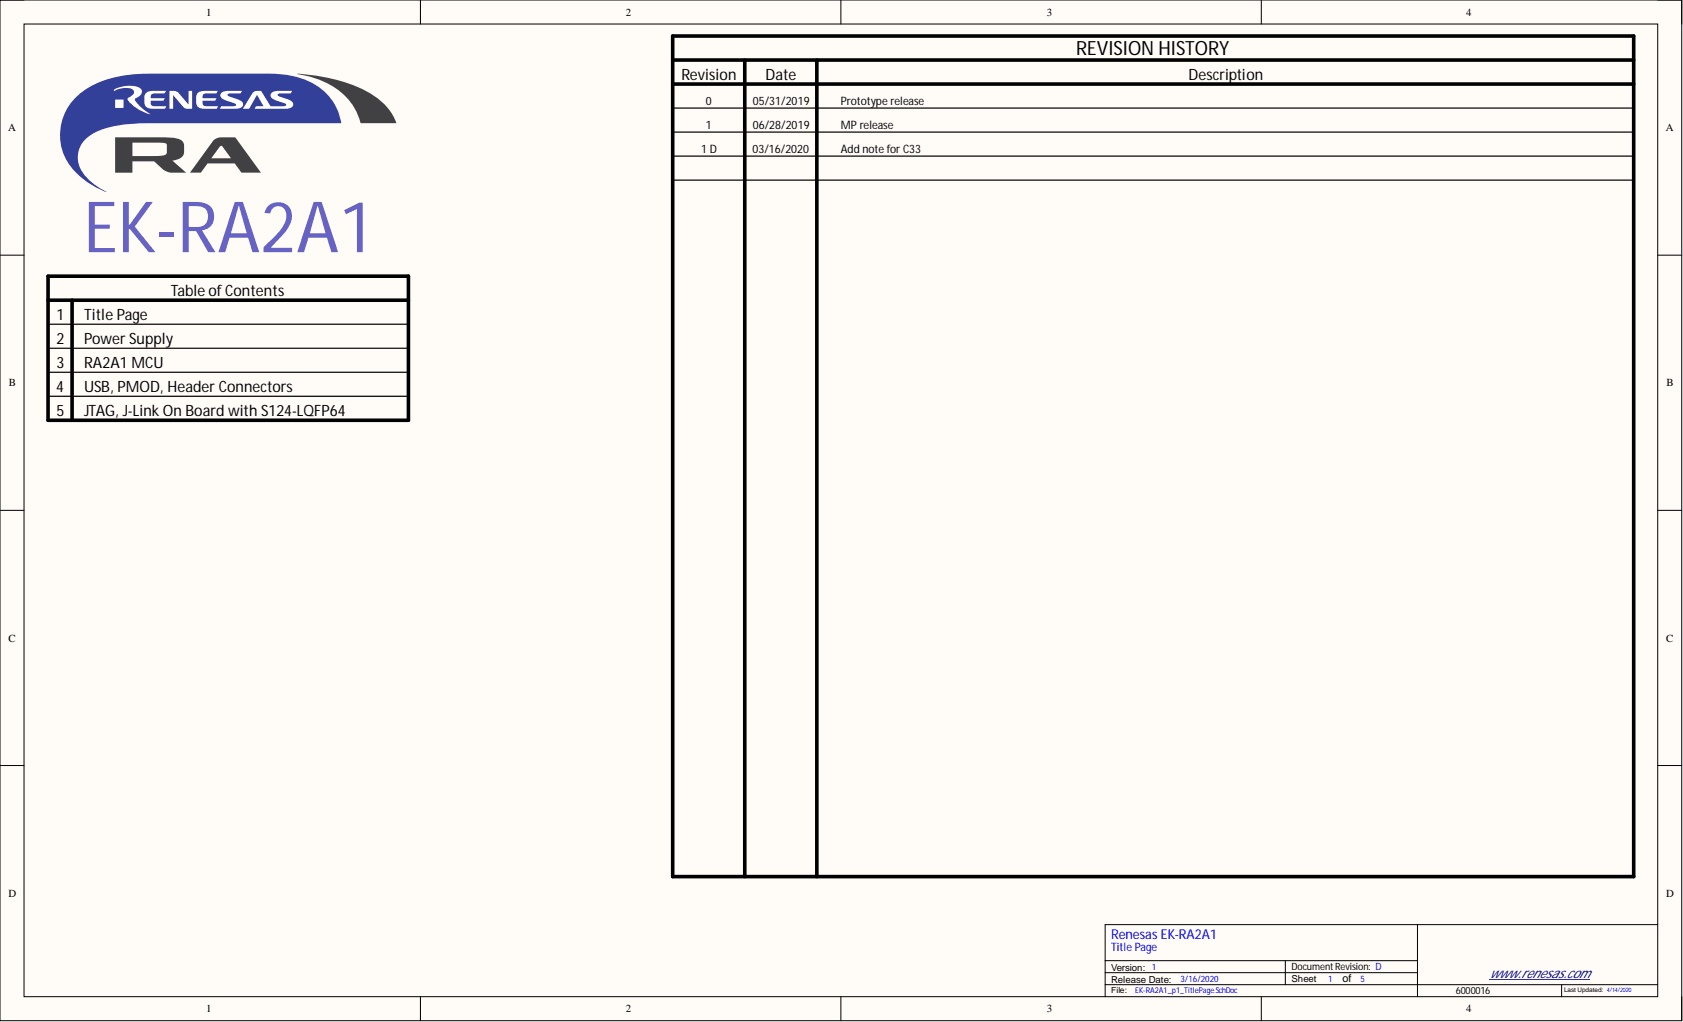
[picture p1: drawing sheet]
<svg xmlns="http://www.w3.org/2000/svg" width="356mm" height="216mm" viewBox="0 0 356 216" stroke-linecap="round" stroke-linejoin="round" font-family="sans-serif">
<path d="M0 0h355.3v215.6h-355.3z" fill-rule="evenodd" fill="#fffcf8"/>
<path d="M0 0h355.3v215.6h-355.3z" fill="none" stroke="#000" stroke-width=".21"/>
<path d="M5.1 5.1h345.2v205.5h-345.2z" fill-rule="evenodd" fill="#fffcf8"/>
<g fill="none" stroke="#000" stroke-width=".21">
<path d="M0 0h5.1M5.1 5.1h345.2v205.5h-345.2zM88.8 0v5.1M177.7 0v5.1M266.5 0v5.1M350.3 0h5v5.1M0 53.9h5.1M350.3 53.9h5M0 107.8h5.1M350.3 107.8h5M0 161.7h5.1M350.3 161.7h5"/>
<path d="M299.5 195.3v15.3M350.3 195.3h-116.8v15.3M88.8 210.6v5M177.7 210.6v5M233.5 202.9h66M233.5 208h116.8M233.5 205.5h66M266.5 210.6v5M271.6 202.9v5.1M330 208v2.6M355.3 210.6v5"/>
</g>
<path d="M314.7 206.9h21.2" fill="none" stroke="#000080" stroke-width=".21"/>
<path d="M142.1 7.6h203.1v177.6h-203.1zM142.1 17.8h203.1M142.1 12.7h203.1M157.4 12.7v172.5M172.6 12.7v172.5M10.2 58.3h76.1v30.5h-76.1zM10.2 63.4h76.1M15.2 63.4v25.4" fill="none" stroke="#000" stroke-width=".76"/>
<path d="M142.1 22.8h203.1M142.1 27.9h203.1M142.1 33h203.1M142.1 38.1h203.1M10.2 68.5h76.1M10.2 73.6h76.1M10.2 78.6h76.1M10.2 83.7h76.1" fill="none" stroke="#000" stroke-width=".25"/>
<path d="M62.8 15.6a39.2 39.2 0 0 1 14.6 3.7 12.9 12.9 0 0 1 6.4 6.7h-7.6a13.8 13.8 0 0 0-10.1-9.6z" fill="#414042"/>
<path d="M16.4 20.2a20.4 20.4 0 0 1 12.8-4.6h26.1a19.2 19.2 0 0 1 12.7 3.3 11.2 11.2 0 0 1 4.1 7.1h-30.4a158.9 158.9 0 0 0-16.1 .4 12.7 12.7 0 0 0-8 3.5 5.6 5.6 0 0 0 1 7.9l1.7 1.5 2.2 1.3a17.1 17.1 0 0 1-8.7-7.2 11.2 11.2 0 0 1 2.6-13.2z" fill="#32409a"/>
<g fill="#fff">
<path d="M35.8 19.2a2.12 2.12 0 0 1 2 .5l2 2.3v-2.8h.8v3.8h-.8a1.12 1.12 0 0 1-1.1-.4l-2.1-2.5v2.9h-.8z"/>
<path d="M31 19.5l.8-.3h3.3l-.3 .5-2.5 .1a.77 .77 0 0 0-.4 .9h2.9l-.4 .6h-2.5v.5l.1 .5 .3 .1h2.8l-.3 .6h-2.5a1.43 1.43 0 0 1-1.8-1.4 2.01 2.01 0 0 1 .5-2.1z"/>
<path d="M41.9 19.5l.8-.3h3.3l-.3 .5-2.5 .1a.77 .77 0 0 0-.4 .9h3l-.5 .6h-2.5v.5l.2 .5 .3 .1h2.8l-.3 .6h-2.5a1.43 1.43 0 0 1-1.8-1.4 2.01 2.01 0 0 1 .4-2.1z"/>
<path d="M46.8 19.6l.8-.4h3.5l-.3 .5h-2l-.7 .2v.3l.6 .3a3.7 3.7 0 0 1 2.6 1.3 .92 .92 0 0 1-1 1.1l-3.8 .1 .4-.6h2.2l.7-.1v-.3l-.6-.3a3.7 3.7 0 0 1-2.6-1.3v-.6z"/>
<path d="M53.5 19.5a1.96 1.96 0 0 1 1.7-.3l2 3.2h2.5l.7-.1v-.3l-.6-.3a3.6 3.6 0 0 1-2.6-1.3 .92 .92 0 0 1 1-1.2h3.5l-.3 .5h-2l-.7 .2v.3l.6 .3a3.7 3.7 0 0 1 2.6 1.3 .92 .92 0 0 1-1 1.1l-7.1 .1 .3-.5 1.6-.1-1.4-2.3-1.7 2.9h-1.3z"/>
<path d="M24.3 21h1.8v1.8h-1.8z"/>
<path d="M24.2 18.9a6.1 6.1 0 0 1 5.5-.2 1.29 1.29 0 0 1-.9 2l-.3 .3a7.3 7.3 0 0 0 3.3 3.1 7.7 7.7 0 0 1-4.9-3.2l.6-.5a.96 .96 0 0 0 .5-1.5 5.2 5.2 0 0 0-3.9 .3z"/>
</g>
<g fill="#414042">
<path d="M24.3 29v7.5h3.7v-2.4h4.6a7.9 7.9 0 0 0 3.3 2.3l3.4 .1-2.9-2.6a2.82 2.82 0 0 0 2.4-1.3 3.5 3.5 0 0 0-.3-2.8 8 8 0 0 0-4.8-.8zM28 30.1h5.6a1.56 1.56 0 0 1 1.6 .4v1.9a1.44 1.44 0 0 1-1.6 .5l-5.6 .1z"/>
<path d="M45.2 29.5l-5.1 7h2.3l1.5-2h5.7l1.4 2h4.1l-5.4-7.5-3.4 .1zM46.5 31l.4-.2 1.9 2.6h-4.2z"/>
</g>
<text font-size="15" fill="#6663c5" x="17.7" y="53.3">EK-RA2A1</text>
<text font-size="4.1" x="227.4" y="11.6">REVISION HISTORY</text>
<g font-size="3.3">
<text x="144" y="16.8">Revision</text>
<text x="161.8" y="16.8">Date</text>
<text x="251.1" y="16.8">Description</text>
<text x="36.1" y="62.5">Table ofContents</text>
<text x="11.9" y="67.6">1</text>
<text x="17.8" y="67.6">Title Page</text>
<text x="11.9" y="72.6">2</text>
<text x="11.9" y="77.7">3</text>
<text x="17.8" y="72.6">Power Supply</text>
<text x="17.8" y="77.7">RA2A1 MCU</text>
<text x="11.8" y="82.8">4</text>
<text x="17.8" y="82.8">USB, PMOD, Header Connectors</text>
<text x="11.9" y="87.9">5</text>
<text x="17.8" y="87.9">JTAG, J-Link On Board with S124-LQFP64</text>
</g>
<text font-size="2.9" fill="#00f" x="234.8" y="198.4">Renesas EK-RA2A1</text>
<text font-size="2.9" fill="#000080" x="314.7" y="206.6">www.renesas.com</text>
<g font-size="2.5">
<text x="149.2" y="22.2">0</text>
<text x="159.1" y="22.2">05/31/2019</text>
<text x="177.7" y="22.2">Prototype release</text>
<text x="149.2" y="27.2">1</text>
<text x="159.1" y="27.2">06/28/2019</text>
<text x="177.7" y="27.2">MP release</text>
<text x="148.1" y="32.3">1 D</text>
<text x="159" y="32.3">03/16/2020</text>
<text x="177.7" y="32.3">Add note for C33</text>
</g>
<text font-size="2.5" fill="#00f" x="234.8" y="201">Title Page</text>
<g font-size="2.3">
<text x="43.6" y="3.3">1</text>
<text x="132.2" y="3.3">2</text>
<text x="221.2" y="3.3">3</text>
<text x="309.8" y="3.3">4</text>
<text x="1.7" y="27.7">A</text>
<text x="352" y="27.7">A</text>
<text x="1.9" y="81.6">B</text>
<text x="352.1" y="81.6">B</text>
<text x="1.8" y="135.5">C</text>
<text x="352" y="135.5">C</text>
<text x="1.8" y="189.4">D</text>
<text x="352" y="189.4">D</text>
<text x="283.7" y="207.5">of</text>
<text x="43.6" y="213.9">1</text>
<text x="132.2" y="213.9">2</text>
<text x="221.2" y="213.9">3</text>
<text x="309.8" y="213.9">4</text>
</g>
<g font-size="2.1">
<text x="272.8" y="204.9">DocumentRevision: D</text>
<text x="307.6" y="210">6000016</text>
</g>
<g font-size="2">
<text x="234.8" y="205.1">Version:</text>
<text x="234.8" y="207.6">Release Date:</text>
<text x="272.8" y="207.4">Sheet</text>
</g>
<g font-size="1.9" fill="#00f">
<text x="243.4" y="205">1</text>
<text x="249.4" y="207.5">3/16/2020</text>
<text x="280.6" y="207.4">1</text>
<text x="287.5" y="207.4">5</text>
</g>
<text font-size="1.8" x="234.8" y="209.9">File:</text>
<text font-size="1.7" fill="#00f" x="239.9" y="209.9">EK-RA2A1_p1_TitlePage.SchDoc</text>
<text font-size="1.4" x="330.5" y="209.6">Last Updated: 4/14/2020</text>
</svg>
